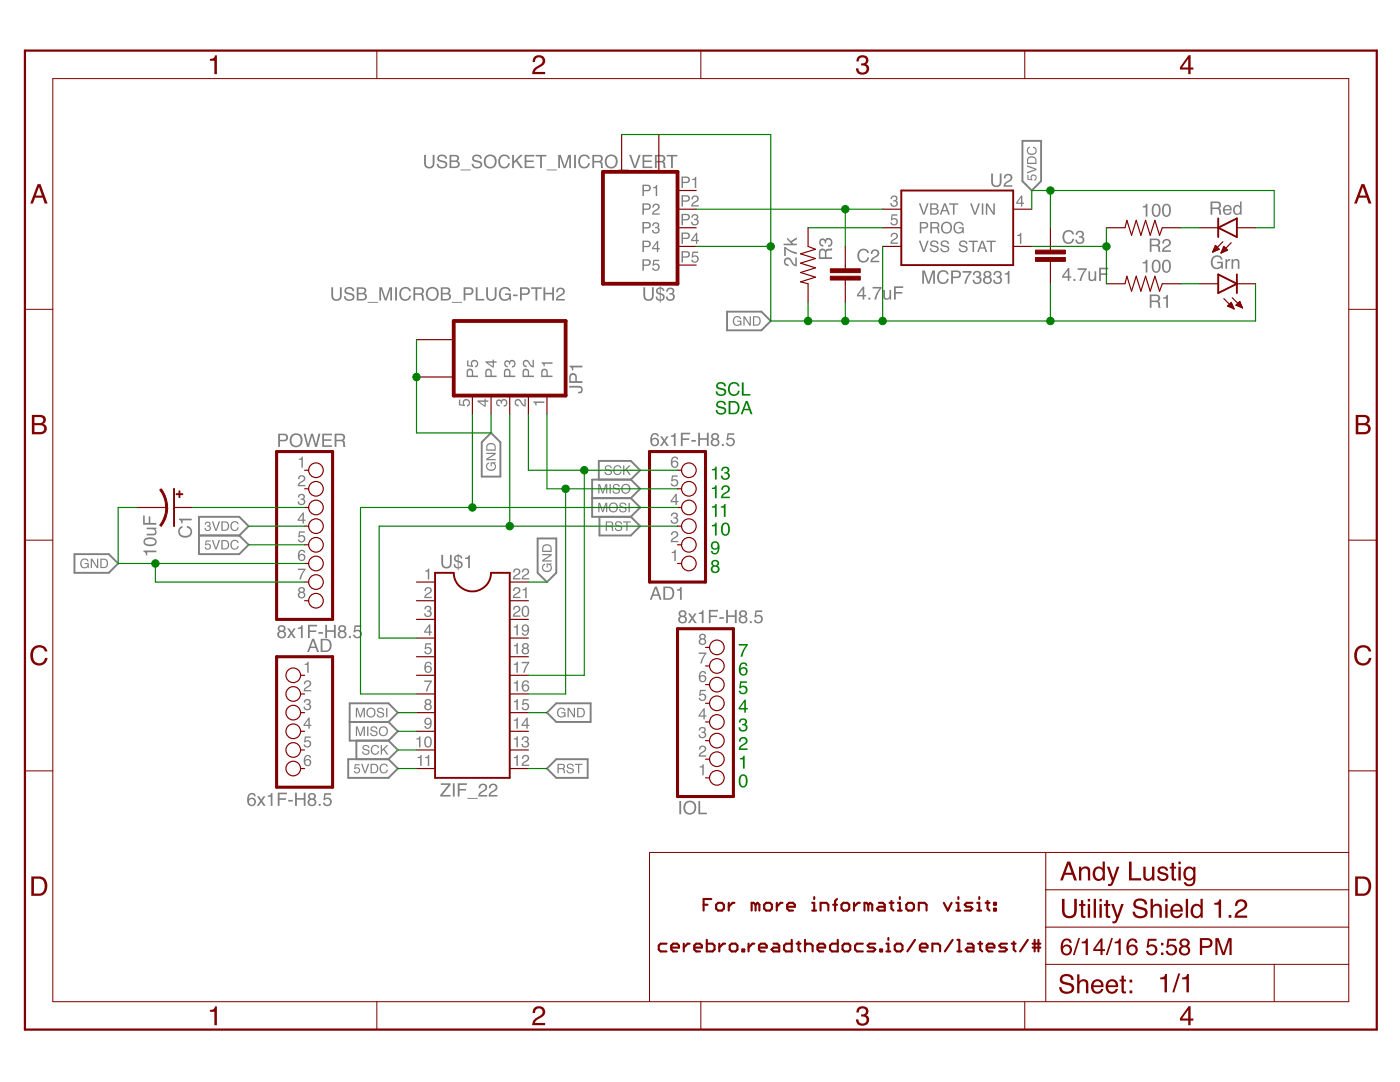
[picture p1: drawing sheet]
<?xml version="1.0" encoding="utf-8"?>
<!DOCTYPE eagle SYSTEM "eagle.dtd">
<!--
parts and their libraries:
SparkFun-Passives: Licensing: Creative Commons ShareAlike 4.0 International - https://creativecommons.org/licenses/by-sa/4.0
-->
<eagle version="7.3.0">
<drawing>
<settings>
<setting alwaysvectorfont="no"/>
<setting verticaltext="up"/>
</settings>
<grid distance="0.1" unitdist="inch" unit="inch" style="lines" multiple="1" display="no" altdistance="0.01" altunitdist="inch" altunit="inch"/>
<schematic xreflabel="%F%N/%S.%C%R" xrefpart="/%S.%C%R">
<libraries>
<library name="SmartPrj">
<symbols>
<symbol name="PINHD8">
<wire x1="-6.35" y1="-10.16" x2="1.27" y2="-10.16" width="0.4064" layer="94"/>
<wire x1="1.27" y1="-10.16" x2="1.27" y2="12.7" width="0.4064" layer="94"/>
<wire x1="1.27" y1="12.7" x2="-6.35" y2="12.7" width="0.4064" layer="94"/>
<wire x1="-6.35" y1="12.7" x2="-6.35" y2="-10.16" width="0.4064" layer="94"/>
<text x="-6.35" y="13.335" size="1.778" layer="95">&gt;NAME</text>
<text x="-6.35" y="-12.7" size="1.778" layer="96">&gt;VALUE</text>
<pin name="1" x="-2.54" y="10.16" visible="pad" length="short" direction="pas" function="dot"/>
<pin name="2" x="-2.54" y="7.62" visible="pad" length="short" direction="pas" function="dot"/>
<pin name="3" x="-2.54" y="5.08" visible="pad" length="short" direction="pas" function="dot"/>
<pin name="4" x="-2.54" y="2.54" visible="pad" length="short" direction="pas" function="dot"/>
<pin name="5" x="-2.54" y="0" visible="pad" length="short" direction="pas" function="dot"/>
<pin name="6" x="-2.54" y="-2.54" visible="pad" length="short" direction="pas" function="dot"/>
<pin name="7" x="-2.54" y="-5.08" visible="pad" length="short" direction="pas" function="dot"/>
<pin name="8" x="-2.54" y="-7.62" visible="pad" length="short" direction="pas" function="dot"/>
</symbol>
<symbol name="PINHD6">
<wire x1="-6.35" y1="-7.62" x2="1.27" y2="-7.62" width="0.4064" layer="94"/>
<wire x1="1.27" y1="-7.62" x2="1.27" y2="10.16" width="0.4064" layer="94"/>
<wire x1="1.27" y1="10.16" x2="-6.35" y2="10.16" width="0.4064" layer="94"/>
<wire x1="-6.35" y1="10.16" x2="-6.35" y2="-7.62" width="0.4064" layer="94"/>
<text x="-6.35" y="10.795" size="1.778" layer="95">&gt;NAME</text>
<text x="-6.35" y="-10.16" size="1.778" layer="96">&gt;VALUE</text>
<pin name="1" x="-2.54" y="7.62" visible="pad" length="short" direction="pas" function="dot"/>
<pin name="2" x="-2.54" y="5.08" visible="pad" length="short" direction="pas" function="dot"/>
<pin name="3" x="-2.54" y="2.54" visible="pad" length="short" direction="pas" function="dot"/>
<pin name="4" x="-2.54" y="0" visible="pad" length="short" direction="pas" function="dot"/>
<pin name="5" x="-2.54" y="-2.54" visible="pad" length="short" direction="pas" function="dot"/>
<pin name="6" x="-2.54" y="-5.08" visible="pad" length="short" direction="pas" function="dot"/>
</symbol>
</symbols>
<devicesets>
<deviceset name="PINHD-1X8" prefix="JP" uservalue="yes">
<gates>
<gate name="A" symbol="PINHD8" x="0" y="0"/>
</gates>
<devices>
<device name="" package="1X08">
<connects>
<connect gate="A" pin="1" pad="1"/>
<connect gate="A" pin="2" pad="2"/>
<connect gate="A" pin="3" pad="3"/>
<connect gate="A" pin="4" pad="4"/>
<connect gate="A" pin="5" pad="5"/>
<connect gate="A" pin="6" pad="6"/>
<connect gate="A" pin="7" pad="7"/>
<connect gate="A" pin="8" pad="8"/>
</connects>
<technologies>
<technology name=""/>
</technologies>
</device>
<device name="TH" package="1X08-TH">
<connects>
<connect gate="A" pin="1" pad="1"/>
<connect gate="A" pin="2" pad="2"/>
<connect gate="A" pin="3" pad="3"/>
<connect gate="A" pin="4" pad="4"/>
<connect gate="A" pin="5" pad="5"/>
<connect gate="A" pin="6" pad="6"/>
<connect gate="A" pin="7" pad="7"/>
<connect gate="A" pin="8" pad="8"/>
</connects>
<technologies>
<technology name=""/>
</technologies>
</device>
</devices>
</deviceset>
<deviceset name="PINHD-1X6" prefix="JP" uservalue="yes">
<gates>
<gate name="A" symbol="PINHD6" x="0" y="-2.54"/>
</gates>
<devices>
<device name="" package="1X06">
<connects>
<connect gate="A" pin="1" pad="1"/>
<connect gate="A" pin="2" pad="2"/>
<connect gate="A" pin="3" pad="3"/>
<connect gate="A" pin="4" pad="4"/>
<connect gate="A" pin="5" pad="5"/>
<connect gate="A" pin="6" pad="6"/>
</connects>
<technologies>
<technology name=""/>
</technologies>
</device>
<device name="LITTLE" package="1X06_LITTLE">
<connects>
<connect gate="A" pin="1" pad="1"/>
<connect gate="A" pin="2" pad="2"/>
<connect gate="A" pin="3" pad="3"/>
<connect gate="A" pin="4" pad="4"/>
<connect gate="A" pin="5" pad="5"/>
<connect gate="A" pin="6" pad="6"/>
</connects>
<technologies>
<technology name=""/>
</technologies>
</device>
<device name="TH" package="1X06-TH">
<connects>
<connect gate="A" pin="1" pad="1"/>
<connect gate="A" pin="2" pad="2"/>
<connect gate="A" pin="3" pad="3"/>
<connect gate="A" pin="4" pad="4"/>
<connect gate="A" pin="5" pad="5"/>
<connect gate="A" pin="6" pad="6"/>
</connects>
<technologies>
<technology name=""/>
</technologies>
</device>
</devices>
</deviceset>
</devicesets>
</library>
<library name="SparkFun-Passives">
<symbols>
<symbol name="CAP_POL">
<wire x1="-2.54" y1="0" x2="2.54" y2="0" width="0.254" layer="94"/>
<wire x1="0" y1="-1.016" x2="0" y2="-2.54" width="0.1524" layer="94"/>
<wire x1="0" y1="-1" x2="2.4892" y2="-1.8542" width="0.254" layer="94" curve="-37.878202" cap="flat"/>
<wire x1="-2.4669" y1="-1.8504" x2="0" y2="-1.0161" width="0.254" layer="94" curve="-37.376341" cap="flat"/>
<text x="1.016" y="0.635" size="1.778" layer="95">&gt;NAME</text>
<text x="1.016" y="-4.191" size="1.778" layer="96">&gt;VALUE</text>
<rectangle x1="-2.253" y1="0.668" x2="-1.364" y2="0.795" layer="94"/>
<rectangle x1="-1.872" y1="0.287" x2="-1.745" y2="1.176" layer="94"/>
<pin name="+" x="0" y="2.54" visible="off" length="short" direction="pas" swaplevel="1" rot="R270"/>
<pin name="-" x="0" y="-5.08" visible="off" length="short" direction="pas" swaplevel="1" rot="R90"/>
</symbol>
</symbols>
<devicesets>
<deviceset name="CAP_POL" prefix="C" uservalue="yes">
<gates>
<gate name="G$1" symbol="CAP_POL" x="0" y="0"/>
</gates>
<devices>
<device name="1206" package="EIA3216">
<connects>
<connect gate="G$1" pin="+" pad="A"/>
<connect gate="G$1" pin="-" pad="C"/>
</connects>
<technologies>
<technology name=""/>
</technologies>
</device>
<device name="3528" package="EIA3528">
<connects>
<connect gate="G$1" pin="+" pad="A"/>
<connect gate="G$1" pin="-" pad="C"/>
</connects>
<technologies>
<technology name=""/>
</technologies>
</device>
<device name="PTH1" package="CPOL-RADIAL-100UF-25V">
<connects>
<connect gate="G$1" pin="+" pad="1"/>
<connect gate="G$1" pin="-" pad="2"/>
</connects>
<technologies>
<technology name=""/>
</technologies>
</device>
<device name="PTH2" package="CPOL-RADIAL-10UF-25V">
<connects>
<connect gate="G$1" pin="+" pad="1"/>
<connect gate="G$1" pin="-" pad="2"/>
</connects>
<technologies>
<technology name=""/>
</technologies>
</device>
<device name="7343" package="EIA7343">
<connects>
<connect gate="G$1" pin="+" pad="A"/>
<connect gate="G$1" pin="-" pad="C"/>
</connects>
<technologies>
<technology name=""/>
</technologies>
</device>
<device name="G" package="PANASONIC_G">
<connects>
<connect gate="G$1" pin="+" pad="+"/>
<connect gate="G$1" pin="-" pad="-"/>
</connects>
<technologies>
<technology name=""/>
</technologies>
</device>
<device name="E" package="PANASONIC_E">
<connects>
<connect gate="G$1" pin="+" pad="+"/>
<connect gate="G$1" pin="-" pad="-"/>
</connects>
<technologies>
<technology name=""/>
</technologies>
</device>
<device name="C" package="PANASONIC_C">
<connects>
<connect gate="G$1" pin="+" pad="+"/>
<connect gate="G$1" pin="-" pad="-"/>
</connects>
<technologies>
<technology name=""/>
</technologies>
</device>
<device name="F80" package="NIPPON_F80">
<connects>
<connect gate="G$1" pin="+" pad="+"/>
<connect gate="G$1" pin="-" pad="-"/>
</connects>
<technologies>
<technology name=""/>
</technologies>
</device>
<device name="D" package="PANASONIC_D">
<connects>
<connect gate="G$1" pin="+" pad="+"/>
<connect gate="G$1" pin="-" pad="-"/>
</connects>
<technologies>
<technology name=""/>
</technologies>
</device>
<device name="PTH3" package="CPOL-RADIAL-1000UF-63V">
<connects>
<connect gate="G$1" pin="+" pad="1"/>
<connect gate="G$1" pin="-" pad="2"/>
</connects>
<technologies>
<technology name=""/>
</technologies>
</device>
<device name="PTH4" package="CPOL-RADIAL-1000UF-25V">
<connects>
<connect gate="G$1" pin="+" pad="1"/>
<connect gate="G$1" pin="-" pad="2"/>
</connects>
<technologies>
<technology name=""/>
</technologies>
</device>
<device name="SMD" package="VISHAY_C">
<connects>
<connect gate="G$1" pin="+" pad="+"/>
<connect gate="G$1" pin="-" pad="-"/>
</connects>
<technologies>
<technology name=""/>
</technologies>
</device>
<device name="H13" package="PANASONIC_H13">
<connects>
<connect gate="G$1" pin="+" pad="+"/>
<connect gate="G$1" pin="-" pad="-"/>
</connects>
<technologies>
<technology name=""/>
</technologies>
</device>
<device name="6032" package="EIA6032">
<connects>
<connect gate="G$1" pin="+" pad="P$1"/>
<connect gate="G$1" pin="-" pad="P$2"/>
</connects>
<technologies>
<technology name=""/>
</technologies>
</device>
<device name="EN_J2" package="EN_J2">
<connects>
<connect gate="G$1" pin="+" pad="+"/>
<connect gate="G$1" pin="-" pad="-"/>
</connects>
<technologies>
<technology name=""/>
</technologies>
</device>
<device name="3528-KIT" package="EIA3528-KIT">
<connects>
<connect gate="G$1" pin="+" pad="A"/>
<connect gate="G$1" pin="-" pad="C"/>
</connects>
<technologies>
<technology name=""/>
</technologies>
</device>
<device name="1206-KIT" package="EIA3216-KIT">
<connects>
<connect gate="G$1" pin="+" pad="A"/>
<connect gate="G$1" pin="-" pad="C"/>
</connects>
<technologies>
<technology name=""/>
</technologies>
</device>
</devices>
</deviceset>
</devicesets>
</library>
<library name="Andy-library">
<symbols>
<symbol name="ZIF_22">
<wire x1="-5.08" y1="13.97" x2="-5.08" y2="-13.97" width="0.254" layer="94"/>
<wire x1="-5.08" y1="-13.97" x2="5.08" y2="-13.97" width="0.254" layer="94"/>
<wire x1="5.08" y1="-13.97" x2="5.08" y2="13.97" width="0.254" layer="94"/>
<wire x1="5.08" y1="13.97" x2="2.54" y2="13.97" width="0.254" layer="94"/>
<wire x1="-5.08" y1="13.97" x2="-2.54" y2="13.97" width="0.254" layer="94"/>
<wire x1="-2.54" y1="13.97" x2="2.54" y2="13.97" width="0.254" layer="94" curve="180"/>
<text x="-4.445" y="14.605" size="1.778" layer="95">&gt;NAME</text>
<text x="-4.445" y="-16.51" size="1.778" layer="96">&gt;VALUE</text>
<pin name="1" x="-7.62" y="12.7" visible="pad" length="short" direction="pas"/>
<pin name="2" x="-7.62" y="10.16" visible="pad" length="short" direction="pas"/>
<pin name="3" x="-7.62" y="7.62" visible="pad" length="short" direction="pas"/>
<pin name="4" x="-7.62" y="5.08" visible="pad" length="short" direction="pas"/>
<pin name="5" x="-7.62" y="2.54" visible="pad" length="short" direction="pas"/>
<pin name="6" x="-7.62" y="0" visible="pad" length="short" direction="pas"/>
<pin name="7" x="-7.62" y="-2.54" visible="pad" length="short" direction="pas"/>
<pin name="8" x="-7.62" y="-5.08" visible="pad" length="short" direction="pas"/>
<pin name="9" x="-7.62" y="-7.62" visible="pad" length="short" direction="pas"/>
<pin name="10" x="-7.62" y="-10.16" visible="pad" length="short" direction="pas"/>
<pin name="11" x="-7.62" y="-12.7" visible="pad" length="short" direction="pas"/>
<pin name="12" x="7.62" y="-12.7" visible="pad" length="short" direction="pas" rot="R180"/>
<pin name="13" x="7.62" y="-10.16" visible="pad" length="short" direction="pas" rot="R180"/>
<pin name="14" x="7.62" y="-7.62" visible="pad" length="short" direction="pas" rot="R180"/>
<pin name="15" x="7.62" y="-5.08" visible="pad" length="short" direction="pas" rot="R180"/>
<pin name="16" x="7.62" y="-2.54" visible="pad" length="short" direction="pas" rot="R180"/>
<pin name="17" x="7.62" y="0" visible="pad" length="short" direction="pas" rot="R180"/>
<pin name="18" x="7.62" y="2.54" visible="pad" length="short" direction="pas" rot="R180"/>
<pin name="19" x="7.62" y="5.08" visible="pad" length="short" direction="pas" rot="R180"/>
<pin name="20" x="7.62" y="7.62" visible="pad" length="short" direction="pas" rot="R180"/>
<pin name="21" x="7.62" y="10.16" visible="pad" length="short" direction="pas" rot="R180"/>
<pin name="22" x="7.62" y="12.7" visible="pad" length="short" direction="pas" rot="R180"/>
</symbol>
<symbol name="MICROB-PLUG">
<wire x1="-5.08" y1="7.62" x2="-5.08" y2="-7.62" width="0.508" layer="94"/>
<wire x1="-5.08" y1="-7.62" x2="5.08" y2="-7.62" width="0.508" layer="94"/>
<wire x1="5.08" y1="-7.62" x2="5.08" y2="7.62" width="0.508" layer="94"/>
<wire x1="5.08" y1="7.62" x2="-5.08" y2="7.62" width="0.508" layer="94"/>
<text x="-4.826" y="8.128" size="1.778" layer="95">&gt;NAME</text>
<text x="-5.08" y="-9.906" size="1.778" layer="96">&gt;VALUE</text>
<pin name="P1" x="-7.62" y="5.08" length="short"/>
<pin name="P2" x="-7.62" y="2.54" length="short"/>
<pin name="P3" x="-7.62" y="0" length="short"/>
<pin name="P4" x="-7.62" y="-2.54" length="short"/>
<pin name="P5" x="-7.62" y="-5.08" length="short"/>
<pin name="P$1" x="2.54" y="-12.7" visible="off" length="middle" rot="R90"/>
<pin name="P$2" x="-2.54" y="-12.7" visible="off" length="middle" rot="R90"/>
</symbol>
<symbol name="LED_DUAL">
<wire x1="-6.35" y1="0" x2="-5.08" y2="2.54" width="0.254" layer="94"/>
<wire x1="-5.08" y1="2.54" x2="-3.81" y2="0" width="0.254" layer="94"/>
<wire x1="-6.35" y1="2.54" x2="-5.08" y2="2.54" width="0.254" layer="94"/>
<wire x1="-5.08" y1="2.54" x2="-3.81" y2="2.54" width="0.254" layer="94"/>
<wire x1="-6.35" y1="0" x2="-3.81" y2="0" width="0.254" layer="94"/>
<wire x1="-3.048" y1="0.762" x2="-1.651" y2="2.159" width="0.1524" layer="94"/>
<wire x1="-3.175" y1="1.905" x2="-1.778" y2="3.302" width="0.1524" layer="94"/>
<pin name="RC" x="-5.08" y="5.08" visible="off" length="short" direction="pas" rot="R270"/>
<pin name="RA" x="-5.08" y="-2.54" visible="off" length="short" direction="pas" rot="R90"/>
<polygon width="0.1524" layer="94">
<vertex x="-1.651" y="2.159"/>
<vertex x="-2.032" y="1.27"/>
<vertex x="-2.54" y="1.778"/>
</polygon>
<polygon width="0.1524" layer="94">
<vertex x="-1.778" y="3.302"/>
<vertex x="-2.159" y="2.413"/>
<vertex x="-2.667" y="2.921"/>
</polygon>
<wire x1="1.27" y1="2.54" x2="2.54" y2="0" width="0.254" layer="94"/>
<wire x1="2.54" y1="0" x2="3.81" y2="2.54" width="0.254" layer="94"/>
<wire x1="1.27" y1="0" x2="2.54" y2="0" width="0.254" layer="94"/>
<wire x1="2.54" y1="0" x2="3.81" y2="0" width="0.254" layer="94"/>
<wire x1="1.27" y1="2.54" x2="3.81" y2="2.54" width="0.254" layer="94"/>
<wire x1="4.572" y1="1.778" x2="5.969" y2="0.381" width="0.1524" layer="94"/>
<wire x1="4.445" y1="0.635" x2="5.842" y2="-0.762" width="0.1524" layer="94"/>
<pin name="GC" x="2.54" y="-2.54" visible="off" length="short" direction="pas" rot="R90"/>
<pin name="GA" x="2.54" y="5.08" visible="off" length="short" direction="pas" rot="R270"/>
<polygon width="0.1524" layer="94">
<vertex x="5.969" y="0.381"/>
<vertex x="5.588" y="1.27"/>
<vertex x="5.08" y="0.762"/>
</polygon>
<polygon width="0.1524" layer="94">
<vertex x="5.842" y="-0.762"/>
<vertex x="5.461" y="0.127"/>
<vertex x="4.953" y="-0.381"/>
</polygon>
<text x="-8.636" y="3.81" size="1.778" layer="95" rot="R270">Red</text>
<text x="0.508" y="-0.508" size="1.778" layer="95" rot="R90">Grn</text>
</symbol>
<symbol name="RESISTOR">
<wire x1="-2.54" y1="0" x2="-2.159" y2="1.016" width="0.1524" layer="94"/>
<wire x1="-2.159" y1="1.016" x2="-1.524" y2="-1.016" width="0.1524" layer="94"/>
<wire x1="-1.524" y1="-1.016" x2="-0.889" y2="1.016" width="0.1524" layer="94"/>
<wire x1="-0.889" y1="1.016" x2="-0.254" y2="-1.016" width="0.1524" layer="94"/>
<wire x1="-0.254" y1="-1.016" x2="0.381" y2="1.016" width="0.1524" layer="94"/>
<wire x1="0.381" y1="1.016" x2="1.016" y2="-1.016" width="0.1524" layer="94"/>
<wire x1="1.016" y1="-1.016" x2="1.651" y2="1.016" width="0.1524" layer="94"/>
<wire x1="1.651" y1="1.016" x2="2.286" y2="-1.016" width="0.1524" layer="94"/>
<wire x1="2.286" y1="-1.016" x2="2.54" y2="0" width="0.1524" layer="94"/>
<text x="-3.81" y="1.4986" size="1.778" layer="95">&gt;NAME</text>
<text x="-3.81" y="-3.302" size="1.778" layer="96">&gt;VALUE</text>
<pin name="2" x="5.08" y="0" visible="off" length="short" direction="pas" swaplevel="1" rot="R180"/>
<pin name="1" x="-5.08" y="0" visible="off" length="short" direction="pas" swaplevel="1"/>
</symbol>
<symbol name="MICRO-SOCKET">
<wire x1="-5.08" y1="7.62" x2="-5.08" y2="-7.62" width="0.508" layer="94"/>
<wire x1="-5.08" y1="-7.62" x2="5.08" y2="-7.62" width="0.508" layer="94"/>
<wire x1="5.08" y1="-7.62" x2="5.08" y2="7.62" width="0.508" layer="94"/>
<wire x1="5.08" y1="7.62" x2="-5.08" y2="7.62" width="0.508" layer="94"/>
<text x="-4.826" y="8.128" size="1.778" layer="95">&gt;NAME</text>
<text x="-5.08" y="-9.906" size="1.778" layer="96">&gt;VALUE</text>
<pin name="P4" x="-7.62" y="2.54" length="short"/>
<pin name="P1" x="-7.62" y="-5.08" length="short"/>
<pin name="P5" x="-7.62" y="5.08" length="short"/>
<pin name="P2" x="-7.62" y="-2.54" length="short"/>
<pin name="P3" x="-7.62" y="0" length="short"/>
<pin name="P$1" x="2.54" y="-12.7" visible="off" length="middle" rot="R90"/>
<pin name="P$2" x="-2.54" y="-12.7" visible="off" length="middle" rot="R90"/>
</symbol>
</symbols>
<devicesets>
<deviceset name="ZIF_22">
<gates>
<gate name="G$1" symbol="ZIF_22" x="0" y="0"/>
</gates>
<devices>
<device name="" package="ZIF_22">
<connects>
<connect gate="G$1" pin="1" pad="1"/>
<connect gate="G$1" pin="10" pad="10"/>
<connect gate="G$1" pin="11" pad="11"/>
<connect gate="G$1" pin="12" pad="12"/>
<connect gate="G$1" pin="13" pad="13"/>
<connect gate="G$1" pin="14" pad="14"/>
<connect gate="G$1" pin="15" pad="15"/>
<connect gate="G$1" pin="16" pad="16"/>
<connect gate="G$1" pin="17" pad="17"/>
<connect gate="G$1" pin="18" pad="18"/>
<connect gate="G$1" pin="19" pad="19"/>
<connect gate="G$1" pin="2" pad="2"/>
<connect gate="G$1" pin="20" pad="20"/>
<connect gate="G$1" pin="21" pad="21"/>
<connect gate="G$1" pin="22" pad="22"/>
<connect gate="G$1" pin="3" pad="3"/>
<connect gate="G$1" pin="4" pad="4"/>
<connect gate="G$1" pin="5" pad="5"/>
<connect gate="G$1" pin="6" pad="6"/>
<connect gate="G$1" pin="7" pad="7"/>
<connect gate="G$1" pin="8" pad="8"/>
<connect gate="G$1" pin="9" pad="9"/>
</connects>
<technologies>
<technology name=""/>
</technologies>
</device>
</devices>
</deviceset>
<deviceset name="USB_MICROB_PLUG" prefix="JP">
<gates>
<gate name="G$1" symbol="MICROB-PLUG" x="0" y="0"/>
</gates>
<devices>
<device name="-PTH2" package="MICRO-B-TH">
<connects>
<connect gate="G$1" pin="P$1" pad="P$1"/>
<connect gate="G$1" pin="P$2" pad="P$2"/>
<connect gate="G$1" pin="P1" pad="1"/>
<connect gate="G$1" pin="P2" pad="2"/>
<connect gate="G$1" pin="P3" pad="3"/>
<connect gate="G$1" pin="P4" pad="4"/>
<connect gate="G$1" pin="P5" pad="5"/>
</connects>
<technologies>
<technology name=""/>
</technologies>
</device>
</devices>
</deviceset>
<deviceset name="LED_DUAL">
<gates>
<gate name="G$1" symbol="LED_DUAL" x="0" y="0"/>
</gates>
<devices>
<device name="" package="LED_DUAL">
<connects>
<connect gate="G$1" pin="GA" pad="GA"/>
<connect gate="G$1" pin="GC" pad="GC"/>
<connect gate="G$1" pin="RA" pad="RA"/>
<connect gate="G$1" pin="RC" pad="RC"/>
</connects>
<technologies>
<technology name=""/>
</technologies>
</device>
</devices>
</deviceset>
<deviceset name="RESISTOR" prefix="R" uservalue="yes">
<gates>
<gate name="G$1" symbol="RESISTOR" x="0" y="0"/>
</gates>
<devices>
<device name="1206" package="1206">
<connects>
<connect gate="G$1" pin="1" pad="1"/>
<connect gate="G$1" pin="2" pad="2"/>
</connects>
<technologies>
<technology name=""/>
</technologies>
</device>
<device name="AXIAL-0.3" package="AXIAL-0.3">
<connects>
<connect gate="G$1" pin="1" pad="P$1"/>
<connect gate="G$1" pin="2" pad="P$2"/>
</connects>
<technologies>
<technology name=""/>
</technologies>
</device>
<device name="2010" package="R2010">
<connects>
<connect gate="G$1" pin="1" pad="1"/>
<connect gate="G$1" pin="2" pad="2"/>
</connects>
<technologies>
<technology name=""/>
</technologies>
</device>
<device name="0805-RES" package="0805">
<connects>
<connect gate="G$1" pin="1" pad="1"/>
<connect gate="G$1" pin="2" pad="2"/>
</connects>
<technologies>
<technology name=""/>
</technologies>
</device>
<device name="0603-RES" package="0603-RES">
<connects>
<connect gate="G$1" pin="1" pad="1"/>
<connect gate="G$1" pin="2" pad="2"/>
</connects>
<technologies>
<technology name=""/>
</technologies>
</device>
<device name="0402-RES" package="0402-RES">
<connects>
<connect gate="G$1" pin="1" pad="1"/>
<connect gate="G$1" pin="2" pad="2"/>
</connects>
<technologies>
<technology name=""/>
</technologies>
</device>
<device name="PTH-1/6W" package="1/6W-RES">
<connects>
<connect gate="G$1" pin="1" pad="1"/>
<connect gate="G$1" pin="2" pad="2"/>
</connects>
<technologies>
<technology name=""/>
</technologies>
</device>
<device name="2512" package="R2512">
<connects>
<connect gate="G$1" pin="1" pad="1"/>
<connect gate="G$1" pin="2" pad="2"/>
</connects>
<technologies>
<technology name=""/>
</technologies>
</device>
<device name="PTH-1/4W" package="AXIAL-0.4">
<connects>
<connect gate="G$1" pin="1" pad="P$1"/>
<connect gate="G$1" pin="2" pad="P$2"/>
</connects>
<technologies>
<technology name=""/>
</technologies>
</device>
<device name="PTH-1/2W" package="AXIAL-0.5">
<connects>
<connect gate="G$1" pin="1" pad="P$1"/>
<connect gate="G$1" pin="2" pad="P$2"/>
</connects>
<technologies>
<technology name=""/>
</technologies>
</device>
<device name="PTH-1W" package="AXIAL-0.6">
<connects>
<connect gate="G$1" pin="1" pad="P$1"/>
<connect gate="G$1" pin="2" pad="P$2"/>
</connects>
<technologies>
<technology name=""/>
</technologies>
</device>
<device name="PTH-2W" package="AXIAL-0.8">
<connects>
<connect gate="G$1" pin="1" pad="P$1"/>
<connect gate="G$1" pin="2" pad="P$2"/>
</connects>
<technologies>
<technology name=""/>
</technologies>
</device>
<device name="KIT" package="AXIAL-0.3-KIT">
<connects>
<connect gate="G$1" pin="1" pad="P$1"/>
<connect gate="G$1" pin="2" pad="P$2"/>
</connects>
<technologies>
<technology name=""/>
</technologies>
</device>
<device name="EZ" package="AXIAL-0.3EZ">
<connects>
<connect gate="G$1" pin="1" pad="P$1"/>
<connect gate="G$1" pin="2" pad="P$2"/>
</connects>
<technologies>
<technology name=""/>
</technologies>
</device>
</devices>
</deviceset>
<deviceset name="USB_SOCKET_MICRO_VERT">
<gates>
<gate name="G$1" symbol="MICRO-SOCKET" x="0" y="0"/>
</gates>
<devices>
<device name="" package="USB_VERT_MICRO_SMD">
<connects>
<connect gate="G$1" pin="P$1" pad="P$1"/>
<connect gate="G$1" pin="P$2" pad="P$2 P$3"/>
<connect gate="G$1" pin="P1" pad="P1"/>
<connect gate="G$1" pin="P2" pad="P2"/>
<connect gate="G$1" pin="P3" pad="P3"/>
<connect gate="G$1" pin="P4" pad="P4"/>
<connect gate="G$1" pin="P5" pad="P5"/>
</connects>
<technologies>
<technology name=""/>
</technologies>
</device>
<device name="HORIZONTAL" package="USB_HORZ_MICRO_SMD">
<connects>
<connect gate="G$1" pin="P$1" pad="G1"/>
<connect gate="G$1" pin="P$2" pad="G2"/>
<connect gate="G$1" pin="P1" pad="P1"/>
<connect gate="G$1" pin="P2" pad="P2"/>
<connect gate="G$1" pin="P3" pad="P3"/>
<connect gate="G$1" pin="P4" pad="P4"/>
<connect gate="G$1" pin="P5" pad="P5"/>
</connects>
<technologies>
<technology name=""/>
</technologies>
</device>
</devices>
</deviceset>
</devicesets>
</library>
<library name="SparkFun-PowerIC">
<symbols>
<symbol name="MCP73831">
<wire x1="-7.62" y1="5.08" x2="7.62" y2="5.08" width="0.254" layer="94"/>
<wire x1="7.62" y1="5.08" x2="7.62" y2="-5.08" width="0.254" layer="94"/>
<wire x1="7.62" y1="-5.08" x2="-7.62" y2="-5.08" width="0.254" layer="94"/>
<wire x1="-7.62" y1="-5.08" x2="-7.62" y2="5.08" width="0.254" layer="94"/>
<text x="-7.62" y="5.588" size="1.778" layer="95">&gt;Name</text>
<text x="-7.62" y="-7.62" size="1.778" layer="96">&gt;Value</text>
<pin name="VIN" x="-10.16" y="2.54" length="short" direction="pwr"/>
<pin name="STAT" x="-10.16" y="-2.54" length="short" direction="out"/>
<pin name="VBAT" x="10.16" y="2.54" length="short" direction="pwr" rot="R180"/>
<pin name="PROG" x="10.16" y="0" length="short" direction="in" rot="R180"/>
<pin name="VSS" x="10.16" y="-2.54" length="short" direction="pwr" rot="R180"/>
</symbol>
</symbols>
<devicesets>
<deviceset name="MCP73831" prefix="U">
<gates>
<gate name="G$1" symbol="MCP73831" x="0" y="0"/>
</gates>
<devices>
<device name="" package="SOT23-5">
<connects>
<connect gate="G$1" pin="PROG" pad="5"/>
<connect gate="G$1" pin="STAT" pad="1"/>
<connect gate="G$1" pin="VBAT" pad="3"/>
<connect gate="G$1" pin="VIN" pad="4"/>
<connect gate="G$1" pin="VSS" pad="2"/>
</connects>
<technologies>
<technology name="">
<attribute name="PROD_ID" value="IC-09995"/>
</technology>
</technologies>
</device>
</devices>
</deviceset>
</devicesets>
</library>
<library name="SparkFun-Capacitors">
<symbols>
<symbol name="CAP">
<wire x1="0" y1="2.54" x2="0" y2="2.032" width="0.1524" layer="94"/>
<wire x1="0" y1="0" x2="0" y2="0.508" width="0.1524" layer="94"/>
<text x="1.524" y="2.921" size="1.778" layer="95">&gt;NAME</text>
<text x="1.524" y="-2.159" size="1.778" layer="96">&gt;VALUE</text>
<rectangle x1="-2.032" y1="0.508" x2="2.032" y2="1.016" layer="94"/>
<rectangle x1="-2.032" y1="1.524" x2="2.032" y2="2.032" layer="94"/>
<pin name="1" x="0" y="5.08" visible="off" length="short" direction="pas" swaplevel="1" rot="R270"/>
<pin name="2" x="0" y="-2.54" visible="off" length="short" direction="pas" swaplevel="1" rot="R90"/>
</symbol>
</symbols>
<devicesets>
<deviceset name="1.0UF-25V-+80/-20(0805)" prefix="C" uservalue="yes">
<gates>
<gate name="G$1" symbol="CAP" x="0" y="0"/>
</gates>
<devices>
<device name="" package="0805">
<connects>
<connect gate="G$1" pin="1" pad="1"/>
<connect gate="G$1" pin="2" pad="2"/>
</connects>
<technologies>
<technology name="">
<attribute name="PROD_ID" value="CAP-11625"/>
<attribute name="VALUE" value="1.0uF"/>
</technology>
</technologies>
</device>
</devices>
</deviceset>
</devicesets>
</library>
<library name="frames">
<symbols>
<symbol name="A5L-LOC">
<wire x1="85.09" y1="3.81" x2="85.09" y2="24.13" width="0.1016" layer="94"/>
<wire x1="85.09" y1="24.13" x2="139.065" y2="24.13" width="0.1016" layer="94"/>
<wire x1="139.065" y1="24.13" x2="180.34" y2="24.13" width="0.1016" layer="94"/>
<wire x1="170.18" y1="3.81" x2="170.18" y2="8.89" width="0.1016" layer="94"/>
<wire x1="170.18" y1="8.89" x2="180.34" y2="8.89" width="0.1016" layer="94"/>
<wire x1="170.18" y1="8.89" x2="139.065" y2="8.89" width="0.1016" layer="94"/>
<wire x1="139.065" y1="8.89" x2="139.065" y2="3.81" width="0.1016" layer="94"/>
<wire x1="139.065" y1="8.89" x2="139.065" y2="13.97" width="0.1016" layer="94"/>
<wire x1="139.065" y1="13.97" x2="180.34" y2="13.97" width="0.1016" layer="94"/>
<wire x1="139.065" y1="13.97" x2="139.065" y2="19.05" width="0.1016" layer="94"/>
<wire x1="139.065" y1="19.05" x2="180.34" y2="19.05" width="0.1016" layer="94"/>
<wire x1="139.065" y1="19.05" x2="139.065" y2="24.13" width="0.1016" layer="94"/>
<text x="140.97" y="15.24" size="2.54" layer="94">&gt;DRAWING_NAME</text>
<text x="140.97" y="10.16" size="2.286" layer="94">&gt;LAST_DATE_TIME</text>
<text x="154.305" y="5.08" size="2.54" layer="94">&gt;SHEET</text>
<text x="140.716" y="4.953" size="2.54" layer="94">Sheet:</text>
<frame x1="0" y1="0" x2="184.15" y2="133.35" columns="4" rows="4" layer="94"/>
<text x="140.97" y="20.32" size="2.54" layer="94">Andy Lustig</text>
<text x="112.522" y="14.224" size="1.8542" layer="94" font="vector" ratio="15" align="center">For more information visit:

cerebro.readthedocs.io/en/latest/#</text>
</symbol>
</symbols>
<devicesets>
<deviceset name="DINA5_L" prefix="FRAME" uservalue="yes">
<gates>
<gate name="G$1" symbol="A5L-LOC" x="0" y="0"/>
</gates>
<devices>
<device name="">
<technologies>
<technology name=""/>
</technologies>
</device>
</devices>
</deviceset>
</devicesets>
</library>
</libraries>
<attributes>
</attributes>
<variantdefs>
</variantdefs>
<classes>
<class number="0" name="default" width="0.254" drill="0">
<clearance class="0" value="0.254"/>
</class>
<class number="1" name="power" width="0.6096" drill="0.6096">
<clearance class="1" value="0.254"/>
</class>
<class number="2" name="gnd" width="0.3048" drill="0.5588">
<clearance class="2" value="0.254"/>
</class>
<class number="3" name="usbvcc" width="0.508" drill="0.6096">
<clearance class="3" value="0.254"/>
</class>
<class number="4" name="aref" width="0.4064" drill="0.6096">
<clearance class="4" value="0.254"/>
</class>
</classes>
<parts>
<part name="IOL" library="SmartPrj" deviceset="PINHD-1X8" device="" value="8x1F-H8.5"/>
<part name="AD" library="SmartPrj" deviceset="PINHD-1X6" device="" value="6x1F-H8.5"/>
<part name="POWER" library="SmartPrj" deviceset="PINHD-1X8" device="" value="8x1F-H8.5"/>
<part name="C1" library="SparkFun-Passives" deviceset="CAP_POL" device="PTH2" value="10uF"/>
<part name="AD1" library="SmartPrj" deviceset="PINHD-1X6" device="" value="6x1F-H8.5"/>
<part name="U$1" library="Andy-library" deviceset="ZIF_22" device=""/>
<part name="JP1" library="Andy-library" deviceset="USB_MICROB_PLUG" device="-PTH2"/>
<part name="U2" library="SparkFun-PowerIC" deviceset="MCP73831" device=""/>
<part name="U$2" library="Andy-library" deviceset="LED_DUAL" device=""/>
<part name="R1" library="Andy-library" deviceset="RESISTOR" device="0805-RES" value="100"/>
<part name="R2" library="Andy-library" deviceset="RESISTOR" device="0805-RES" value="100"/>
<part name="R3" library="Andy-library" deviceset="RESISTOR" device="0805-RES" value="27k"/>
<part name="U$3" library="Andy-library" deviceset="USB_SOCKET_MICRO_VERT" device=""/>
<part name="C2" library="SparkFun-Capacitors" deviceset="1.0UF-25V-+80/-20(0805)" device="" value="4.7uF"/>
<part name="C3" library="SparkFun-Capacitors" deviceset="1.0UF-25V-+80/-20(0805)" device="" value="4.7uF"/>
<part name="FRAME1" library="frames" deviceset="DINA5_L" device=""/>
</parts>
<sheets>
<sheet>
<plain>
<text x="193.675" y="-22.86" size="1.778" layer="91">0</text>
<text x="193.675" y="-20.32" size="1.778" layer="91">1</text>
<text x="193.675" y="-17.78" size="1.778" layer="91">2</text>
<text x="193.675" y="-15.24" size="1.778" layer="91">3</text>
<text x="193.675" y="-12.7" size="1.778" layer="91">4</text>
<text x="193.675" y="-10.16" size="1.778" layer="91">5</text>
<text x="193.675" y="-7.62" size="1.778" layer="91">6</text>
<text x="193.675" y="-5.08" size="1.778" layer="91">7</text>
<text x="189.865" y="6.35" size="1.778" layer="91">8</text>
<text x="189.865" y="8.89" size="1.778" layer="91">9</text>
<text x="189.865" y="11.43" size="1.778" layer="91">10</text>
<text x="189.865" y="13.97" size="1.778" layer="91">11</text>
<text x="189.865" y="16.51" size="1.778" layer="91">12</text>
<text x="189.865" y="19.05" size="1.778" layer="91">13</text>
<text x="190.5" y="27.94" size="1.778" layer="91">SDA</text>
<text x="190.5" y="30.48" size="1.778" layer="91">SCL</text>
</plain>
<instances>
<instance part="IOL" gate="A" x="191.77" y="-11.43" rot="MR180"/>
<instance part="AD" gate="A" x="132.08" y="-15.24" rot="MR0"/>
<instance part="POWER" gate="A" x="137.16" y="10.16"/>
<instance part="C1" gate="G$1" x="116.84" y="15.24" rot="R270"/>
<instance part="AD1" gate="A" x="187.96" y="15.24" rot="MR180"/>
<instance part="U$1" gate="G$1" x="157.48" y="-7.62"/>
<instance part="JP1" gate="G$1" x="162.56" y="35.56" smashed="yes" rot="MR90">
<attribute name="NAME" x="170.688" y="30.734" size="1.778" layer="95" rot="MR90"/>
<attribute name="VALUE" x="170.18" y="43.434" size="1.778" layer="96" rot="MR0"/>
</instance>
<instance part="U2" gate="G$1" x="223.52" y="53.34" rot="MR0"/>
<instance part="U$2" gate="G$1" x="261.62" y="48.26" rot="MR270"/>
<instance part="R1" gate="G$1" x="248.92" y="45.72" rot="R180"/>
<instance part="R2" gate="G$1" x="248.92" y="53.34" rot="R180"/>
<instance part="R3" gate="G$1" x="203.2" y="48.26" rot="R270"/>
<instance part="U$3" gate="G$1" x="180.34" y="53.34" rot="R180"/>
<instance part="C2" gate="G$1" x="208.28" y="45.72"/>
<instance part="C3" gate="G$1" x="236.22" y="48.26"/>
<instance part="FRAME1" gate="G$1" x="96.52" y="-55.88"/>
</instances>
<busses>
</busses>
<nets>
<net name="RST" class="0">
<segment>
<label x="180.34" y="12.7" size="1.27" layer="95" rot="R180" xref="yes"/>
<wire x1="185.42" y1="12.7" x2="162.56" y2="12.7" width="0.1524" layer="91"/>
<wire x1="162.56" y1="12.7" x2="144.78" y2="12.7" width="0.1524" layer="91"/>
<wire x1="144.78" y1="12.7" x2="144.78" y2="-2.54" width="0.1524" layer="91"/>
<wire x1="144.78" y1="-2.54" x2="149.86" y2="-2.54" width="0.1524" layer="91"/>
<pinref part="AD1" gate="A" pin="3"/>
<pinref part="U$1" gate="G$1" pin="4"/>
<wire x1="162.56" y1="27.94" x2="162.56" y2="12.7" width="0.1524" layer="91"/>
<junction x="162.56" y="12.7"/>
<pinref part="JP1" gate="G$1" pin="P3"/>
</segment>
<segment>
<pinref part="U$1" gate="G$1" pin="12"/>
<wire x1="165.1" y1="-20.32" x2="167.64" y2="-20.32" width="0.1524" layer="91"/>
<label x="167.64" y="-20.32" size="1.27" layer="95" xref="yes"/>
</segment>
</net>
<net name="MOSI" class="0">
<segment>
<label x="180.34" y="15.24" size="1.27" layer="95" rot="R180" xref="yes"/>
<wire x1="185.42" y1="15.24" x2="157.48" y2="15.24" width="0.1524" layer="91"/>
<wire x1="157.48" y1="15.24" x2="142.24" y2="15.24" width="0.1524" layer="91"/>
<wire x1="142.24" y1="15.24" x2="142.24" y2="-10.16" width="0.1524" layer="91"/>
<wire x1="142.24" y1="-10.16" x2="149.86" y2="-10.16" width="0.1524" layer="91"/>
<pinref part="AD1" gate="A" pin="4"/>
<pinref part="U$1" gate="G$1" pin="7"/>
<wire x1="157.48" y1="27.94" x2="157.48" y2="15.24" width="0.1524" layer="91"/>
<junction x="157.48" y="15.24"/>
<pinref part="JP1" gate="G$1" pin="P5"/>
</segment>
<segment>
<pinref part="U$1" gate="G$1" pin="8"/>
<wire x1="149.86" y1="-12.7" x2="147.32" y2="-12.7" width="0.1524" layer="91"/>
<label x="147.32" y="-12.7" size="1.27" layer="95" rot="R180" xref="yes"/>
</segment>
</net>
<net name="MISO" class="0">
<segment>
<label x="180.34" y="17.78" size="1.27" layer="95" rot="R180" xref="yes"/>
<wire x1="185.42" y1="17.78" x2="170.18" y2="17.78" width="0.1524" layer="91"/>
<wire x1="170.18" y1="17.78" x2="170.18" y2="-10.16" width="0.1524" layer="91"/>
<wire x1="170.18" y1="-10.16" x2="165.1" y2="-10.16" width="0.1524" layer="91"/>
<pinref part="AD1" gate="A" pin="5"/>
<pinref part="U$1" gate="G$1" pin="16"/>
<wire x1="170.18" y1="17.78" x2="167.64" y2="17.78" width="0.1524" layer="91"/>
<wire x1="167.64" y1="17.78" x2="167.64" y2="27.94" width="0.1524" layer="91"/>
<junction x="170.18" y="17.78"/>
<pinref part="JP1" gate="G$1" pin="P1"/>
</segment>
<segment>
<pinref part="U$1" gate="G$1" pin="9"/>
<wire x1="149.86" y1="-15.24" x2="147.32" y2="-15.24" width="0.1524" layer="91"/>
<label x="147.32" y="-15.24" size="1.27" layer="95" rot="R180" xref="yes"/>
</segment>
</net>
<net name="SCK" class="0">
<segment>
<label x="180.34" y="20.32" size="1.27" layer="95" rot="R180" xref="yes"/>
<wire x1="185.42" y1="20.32" x2="172.72" y2="20.32" width="0.1524" layer="91"/>
<wire x1="172.72" y1="20.32" x2="172.72" y2="-7.62" width="0.1524" layer="91"/>
<wire x1="172.72" y1="-7.62" x2="165.1" y2="-7.62" width="0.1524" layer="91"/>
<pinref part="AD1" gate="A" pin="6"/>
<pinref part="U$1" gate="G$1" pin="17"/>
<wire x1="172.72" y1="20.32" x2="165.1" y2="20.32" width="0.1524" layer="91"/>
<wire x1="165.1" y1="20.32" x2="165.1" y2="27.94" width="0.1524" layer="91"/>
<junction x="172.72" y="20.32"/>
<pinref part="JP1" gate="G$1" pin="P2"/>
</segment>
<segment>
<pinref part="U$1" gate="G$1" pin="10"/>
<wire x1="149.86" y1="-17.78" x2="147.32" y2="-17.78" width="0.1524" layer="91"/>
<label x="147.32" y="-17.78" size="1.27" layer="95" rot="R180" xref="yes"/>
</segment>
</net>
<net name="N$1" class="0">
<segment>
<pinref part="POWER" gate="A" pin="3"/>
<pinref part="C1" gate="G$1" pin="+"/>
<wire x1="134.62" y1="15.24" x2="119.38" y2="15.24" width="0.1524" layer="91"/>
</segment>
</net>
<net name="GND" class="0">
<segment>
<pinref part="POWER" gate="A" pin="7"/>
<wire x1="134.62" y1="5.08" x2="114.3" y2="5.08" width="0.1524" layer="91"/>
<wire x1="114.3" y1="5.08" x2="114.3" y2="7.62" width="0.1524" layer="91"/>
<pinref part="POWER" gate="A" pin="6"/>
<wire x1="114.3" y1="7.62" x2="134.62" y2="7.62" width="0.1524" layer="91"/>
<wire x1="114.3" y1="7.62" x2="109.22" y2="7.62" width="0.1524" layer="91"/>
<wire x1="109.22" y1="7.62" x2="109.22" y2="15.24" width="0.1524" layer="91"/>
<junction x="114.3" y="7.62"/>
<pinref part="C1" gate="G$1" pin="-"/>
<wire x1="109.22" y1="15.24" x2="111.76" y2="15.24" width="0.1524" layer="91"/>
<label x="109.22" y="7.62" size="1.27" layer="95" rot="R180" xref="yes"/>
</segment>
<segment>
<wire x1="165.1" y1="5.08" x2="167.64" y2="5.08" width="0.1524" layer="91"/>
<label x="167.64" y="5.08" size="1.27" layer="95" rot="R90" xref="yes"/>
<pinref part="U$1" gate="G$1" pin="22"/>
</segment>
<segment>
<pinref part="U$1" gate="G$1" pin="15"/>
<wire x1="165.1" y1="-12.7" x2="167.64" y2="-12.7" width="0.1524" layer="91"/>
<label x="167.64" y="-12.7" size="1.27" layer="95" xref="yes"/>
</segment>
<segment>
<wire x1="160.02" y1="27.94" x2="160.02" y2="25.4" width="0.1524" layer="91"/>
<label x="160.02" y="25.4" size="1.27" layer="95" rot="R270" xref="yes"/>
<pinref part="JP1" gate="G$1" pin="P4"/>
<pinref part="JP1" gate="G$1" pin="P$2"/>
<wire x1="160.02" y1="25.4" x2="149.86" y2="25.4" width="0.1524" layer="91"/>
<wire x1="149.86" y1="25.4" x2="149.86" y2="33.02" width="0.1524" layer="91"/>
<pinref part="JP1" gate="G$1" pin="P$1"/>
<wire x1="149.86" y1="33.02" x2="149.86" y2="38.1" width="0.1524" layer="91"/>
<junction x="149.86" y="33.02"/>
</segment>
<segment>
<pinref part="U2" gate="G$1" pin="VSS"/>
<wire x1="213.36" y1="50.8" x2="213.36" y2="40.64" width="0.1524" layer="91"/>
<pinref part="R3" gate="G$1" pin="2"/>
<wire x1="203.2" y1="43.18" x2="203.2" y2="40.64" width="0.1524" layer="91"/>
<wire x1="203.2" y1="40.64" x2="208.28" y2="40.64" width="0.1524" layer="91"/>
<wire x1="208.28" y1="40.64" x2="213.36" y2="40.64" width="0.1524" layer="91"/>
<wire x1="213.36" y1="40.64" x2="236.22" y2="40.64" width="0.1524" layer="91"/>
<junction x="213.36" y="40.64"/>
<pinref part="U$3" gate="G$1" pin="P4"/>
<wire x1="187.96" y1="50.8" x2="198.12" y2="50.8" width="0.1524" layer="91"/>
<wire x1="198.12" y1="50.8" x2="198.12" y2="40.64" width="0.1524" layer="91"/>
<wire x1="198.12" y1="40.64" x2="203.2" y2="40.64" width="0.1524" layer="91"/>
<junction x="203.2" y="40.64"/>
<wire x1="198.12" y1="50.8" x2="198.12" y2="66.04" width="0.1524" layer="91"/>
<junction x="198.12" y="50.8"/>
<pinref part="U$3" gate="G$1" pin="P$1"/>
<pinref part="U$3" gate="G$1" pin="P$2"/>
<wire x1="177.8" y1="66.04" x2="182.88" y2="66.04" width="0.1524" layer="91"/>
<wire x1="198.12" y1="66.04" x2="182.88" y2="66.04" width="0.1524" layer="91"/>
<label x="198.12" y="40.64" size="1.27" layer="95" rot="R180" xref="yes"/>
<pinref part="C2" gate="G$1" pin="2"/>
<wire x1="208.28" y1="43.18" x2="208.28" y2="40.64" width="0.1524" layer="91"/>
<junction x="208.28" y="40.64"/>
<pinref part="C3" gate="G$1" pin="2"/>
<wire x1="236.22" y1="45.72" x2="236.22" y2="40.64" width="0.1524" layer="91"/>
<pinref part="U$2" gate="G$1" pin="GC"/>
<wire x1="264.16" y1="45.72" x2="264.16" y2="40.64" width="0.1524" layer="91"/>
<wire x1="264.16" y1="40.64" x2="236.22" y2="40.64" width="0.1524" layer="91"/>
<junction x="236.22" y="40.64"/>
</segment>
</net>
<net name="5VDC" class="0">
<segment>
<pinref part="POWER" gate="A" pin="5"/>
<wire x1="134.62" y1="10.16" x2="127" y2="10.16" width="0.1524" layer="91"/>
<label x="127" y="10.16" size="1.27" layer="95" rot="R180" xref="yes"/>
</segment>
<segment>
<pinref part="U$1" gate="G$1" pin="11"/>
<wire x1="149.86" y1="-20.32" x2="147.32" y2="-20.32" width="0.1524" layer="91"/>
<label x="147.32" y="-20.32" size="1.27" layer="95" rot="R180" xref="yes"/>
</segment>
<segment>
<pinref part="C3" gate="G$1" pin="1"/>
<wire x1="236.22" y1="53.34" x2="236.22" y2="58.42" width="0.1524" layer="91"/>
<pinref part="U2" gate="G$1" pin="VIN"/>
<wire x1="233.68" y1="55.88" x2="233.68" y2="58.42" width="0.1524" layer="91"/>
<wire x1="233.68" y1="58.42" x2="236.22" y2="58.42" width="0.1524" layer="91"/>
<label x="233.68" y="58.42" size="1.27" layer="95" rot="R90" xref="yes"/>
<wire x1="236.22" y1="58.42" x2="266.7" y2="58.42" width="0.1524" layer="91"/>
<wire x1="266.7" y1="58.42" x2="266.7" y2="53.34" width="0.1524" layer="91"/>
<junction x="236.22" y="58.42"/>
<pinref part="U$2" gate="G$1" pin="RA"/>
<wire x1="266.7" y1="53.34" x2="264.16" y2="53.34" width="0.1524" layer="91"/>
</segment>
</net>
<net name="3VDC" class="0">
<segment>
<pinref part="POWER" gate="A" pin="4"/>
<wire x1="134.62" y1="12.7" x2="127" y2="12.7" width="0.1524" layer="91"/>
<label x="127" y="12.7" size="1.27" layer="95" rot="R180" xref="yes"/>
</segment>
</net>
<net name="N$6" class="0">
<segment>
<pinref part="R3" gate="G$1" pin="1"/>
<pinref part="U2" gate="G$1" pin="PROG"/>
<wire x1="203.2" y1="53.34" x2="213.36" y2="53.34" width="0.1524" layer="91"/>
</segment>
</net>
<net name="N$9" class="0">
<segment>
<pinref part="U$3" gate="G$1" pin="P2"/>
<pinref part="U2" gate="G$1" pin="VBAT"/>
<wire x1="187.96" y1="55.88" x2="208.28" y2="55.88" width="0.1524" layer="91"/>
<pinref part="C2" gate="G$1" pin="1"/>
<wire x1="208.28" y1="55.88" x2="213.36" y2="55.88" width="0.1524" layer="91"/>
<wire x1="208.28" y1="50.8" x2="208.28" y2="55.88" width="0.1524" layer="91"/>
<junction x="208.28" y="55.88"/>
</segment>
</net>
<net name="N$3" class="0">
<segment>
<pinref part="R2" gate="G$1" pin="2"/>
<pinref part="R1" gate="G$1" pin="2"/>
<wire x1="243.84" y1="53.34" x2="243.84" y2="50.8" width="0.1524" layer="91"/>
<pinref part="U2" gate="G$1" pin="STAT"/>
<wire x1="243.84" y1="50.8" x2="243.84" y2="45.72" width="0.1524" layer="91"/>
<wire x1="243.84" y1="50.8" x2="233.68" y2="50.8" width="0.1524" layer="91"/>
<junction x="243.84" y="50.8"/>
</segment>
</net>
<net name="N$4" class="0">
<segment>
<pinref part="R1" gate="G$1" pin="1"/>
<pinref part="U$2" gate="G$1" pin="GA"/>
<wire x1="254" y1="45.72" x2="256.54" y2="45.72" width="0.1524" layer="91"/>
</segment>
</net>
<net name="N$5" class="0">
<segment>
<pinref part="U$2" gate="G$1" pin="RC"/>
<pinref part="R2" gate="G$1" pin="1"/>
<wire x1="256.54" y1="53.34" x2="254" y2="53.34" width="0.1524" layer="91"/>
</segment>
</net>
</nets>
</sheet>
</sheets>
</schematic>
</drawing>
<compatibility>
<note version="6.3" minversion="6.2.2" severity="warning">
Since Version 6.2.2 text objects can contain more than one line,
which will not be processed correctly with this version.
</note>
</compatibility>
</eagle>
